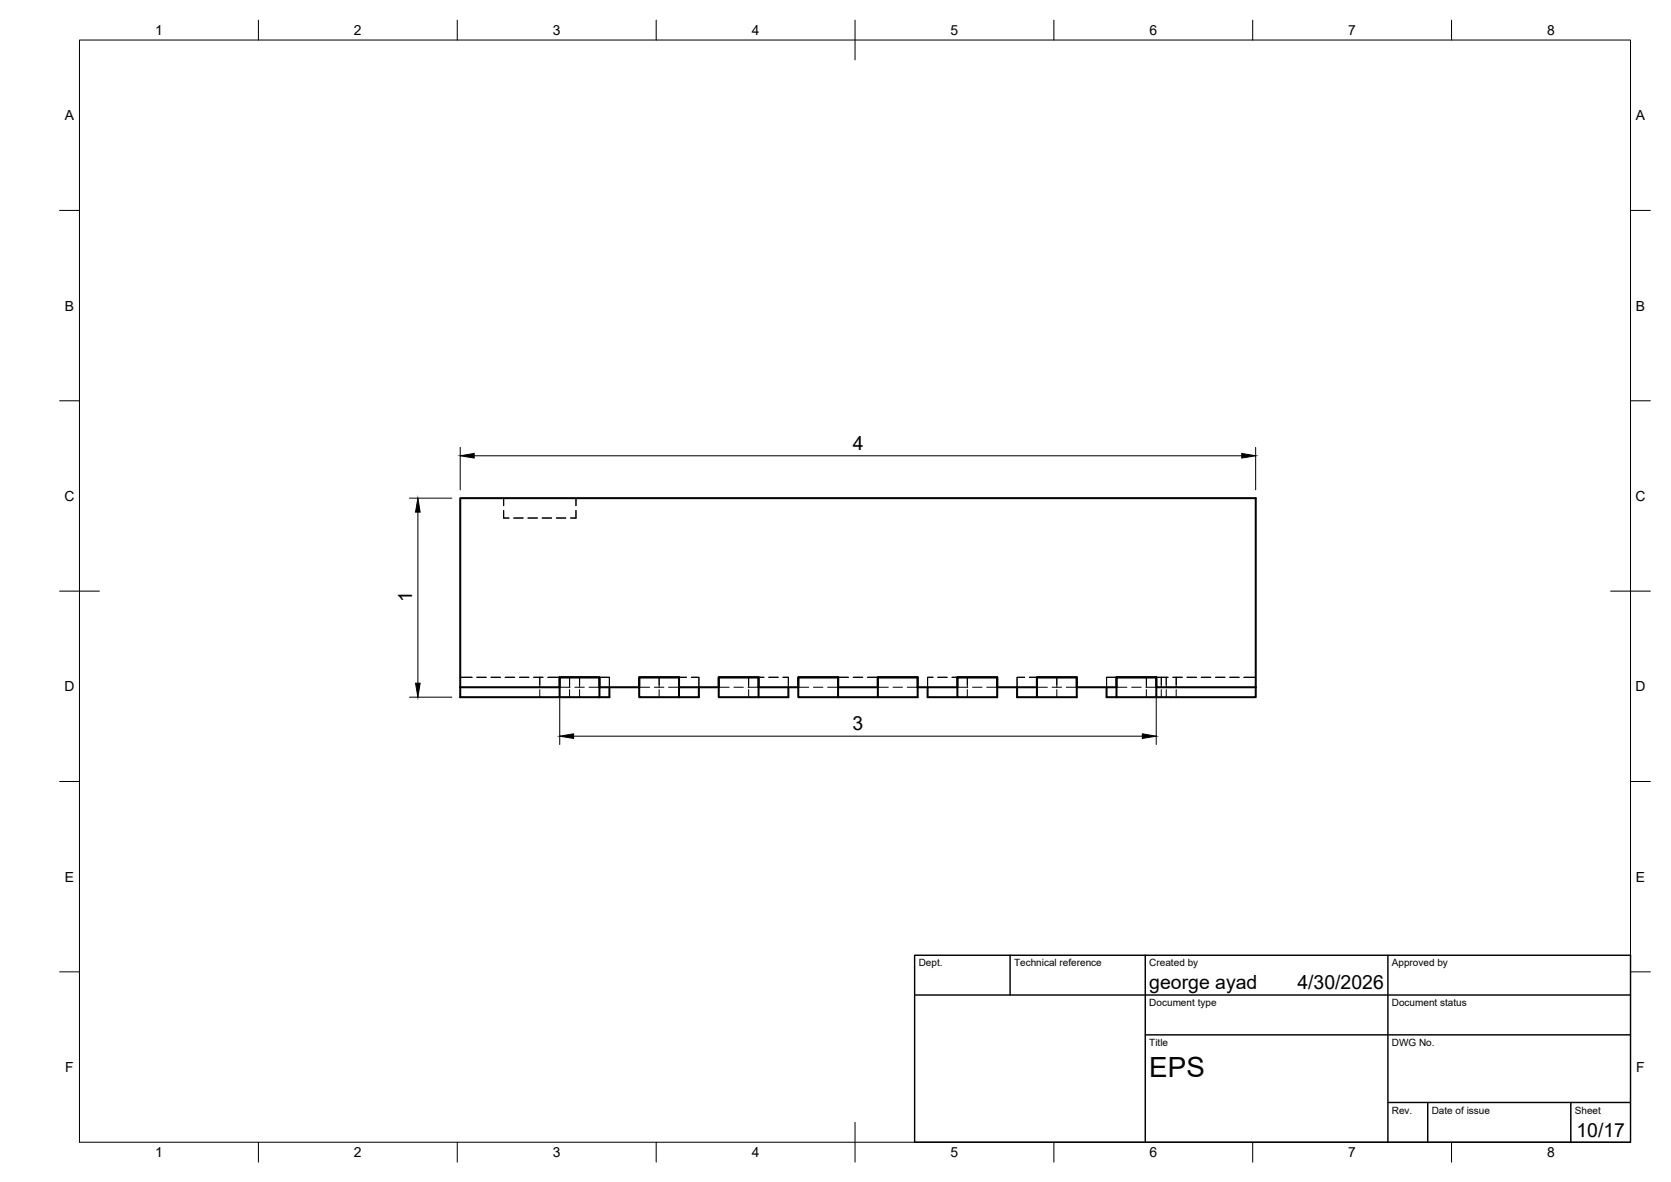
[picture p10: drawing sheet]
<svg xmlns="http://www.w3.org/2000/svg" width="420mm" height="297mm" viewBox="0 0 420 297" stroke-linecap="round" stroke-linejoin="round" font-family="sans-serif">
<!-- layer: Hidden -->
<g fill="none" stroke="#000" stroke-width=".25">
<path d="M126.6 128.3v1.9h1.4M126.6 125.2v1.9M129.2 130.2h2.4M132.7 130.2h2.4M136.3 130.2h2.4M139.9 130.2h2.4M144.8 128.3v1.9h-1.3M144.8 125.2v1.9M115.7 170.2h3M119.9 170.2h2.4M123.5 170.2h2.3M127 170.2h2.4"/>
<path d="M130.6 170.2h2.4M134.2 170.2h2.3M135.7 170.2v2.5M135.7 173.3v1.9M137.8 170.2h2.9M140.7 172.7h2.6M143.2 170.2v2.5M143.2 173.3v1.9M144.5 172.7h2.4M145.7 170.2v2.5M145.7 173.3v1.9M148.1 172.7h2.6"/>
<path d="M150.7 170.2h2.5v2.5v-2.5zM160.7 172.7h2.6M164.5 172.7h2.4M165.7 170.2v2.5M165.7 173.3v1.9M168.1 172.7h2.6M170.7 170.2h1.9M173.8 170.2h1.9v2.5v-2.5zM180.7 172.7h2.6M184.5 172.7h2.4M188.1 172.7h2.6M188.2 170.2v2.5"/>
<path d="M188.2 173.3v1.9M190.7 170.2h1.4M193.3 170.2h2.4M196.8 170.2h1.4v2.5v-2.5zM200.7 172.7h2.6M204.5 172.7h2.4M208.1 172.7h2.6M210.7 170.2h2.6M214.5 170.2h2.4M218.1 170.2h2.6M220.7 172.7h2.7M224.5 172.7h2.4"/>
<path d="M228.1 172.7h2.6M233.2 170.2v2.5v-2.5h1.4zM235.8 170.2h2.4M239.4 170.2h1.3M240.7 172.7h2.7M243.2 170.2v2.5M243.2 173.3v1.9M244.5 172.7h2.4M248.1 172.7h2.6M255.7 170.2v2.5v-2.5h1.9zM258.8 170.2h1.9M260.7 172.7h2.7"/>
<path d="M264.5 172.7h2.4M265.7 170.2v2.5M265.7 173.3v1.9M268.1 172.7h2.6M278.2 170.2v2.5v-2.5h2.5zM280.7 172.7h2.7M284.5 172.7h2.4M288.1 172.7h2.6M288.2 170.2v2.5M288.2 173.3v1.9M290.7 170.2h3M292 170.2v2.5"/>
<path d="M292 173.3v1.9M293.2 170.2v2.5M293.2 173.3v1.9M294.9 170.2h2.4M295.7 170.2v2.5M295.7 173.3v1.9M298.5 170.2h2.4M302 170.2h2.4M305.6 170.2h2.4M309.2 170.2h2.4M312.8 170.2h2.9"/>
</g>
<!-- layer: Visible -->
<g fill="none" stroke="#000" stroke-width=".51">
<path d="M115.7 172.7h25v-2.5h10v2.5h10v-2.5h10v2.5h10v-2.5h10v2.5h10v-2.5h10v2.5h10v-2.5h10v2.5h10v-2.5h10v2.5h10v-2.5h10v2.5h10v-2.5h10v2.5h25M115.7 172.7v-47.5h200v47.5M115.7 172.7v2.5h25M140.7 170.2h10v5h-10zM153.2 172.7v2.5h-2.5M160.7 170.2h10v5h-10zM175.7 172.7v2.5h-5M180.7 170.2h10v5h-10zM198.2 172.7v2.5h-7.5M200.7 170.2h10v5h-10zM210.7 175.2h10M220.7 170.2h10v5h-10z"/>
<path d="M233.2 172.7v2.5h7.5M240.7 170.2h10v5h-10zM255.7 172.7v2.5h5M260.7 170.2h10v5h-10zM278.2 172.7v2.5h2.5M280.7 175.2v-5h10v5M315.7 172.7v2.5h-35"/>
</g>
<!-- layer: BORDER -->
<g fill="none" stroke="#000" stroke-width=".25">
<path d="M20 10.1h390v276.9h-390zM65 5.1v5M115 5.1v5M165 5.1v5M215 5.1v10M265 5.1v5M315 5.1v5M365 5.1v5M15 52.9h5M410 52.9h5M15 100.7h5M410 100.7h5"/>
<path d="M15 148.6h10M405 148.6h10M15 196.4h5M410 196.4h5M15 244.2h5M410 244.2h5M65 287v5M115 287v5M165 287v5M215 282.1v9.9M265 287v5M315 287v5"/>
<path d="M365 287v5"/>
</g>
<!-- layer: TITLEBLOCK -->
<path d="M230 240.1h180v46.9h-180zM230 250h180M254 240.1v9.9M288 240.1v46.9M349 240.1v46.9M288 260.1h122M349 277.1h61M359 277.1v9.9M395 277.1v9.9" fill="none" stroke="#000" stroke-width=".36"/>
<!-- layer: FD_Dimensions -->
<path d="M115.7 112.4v10.7M119.2 114.5h193M315.7 112.4v10.7M103 125.2h10.6M105.1 128.7v43M103 175.2h10.6M140.7 174.8v12.3M290.7 174.8v12.3M144.2 185h143" fill="none" stroke="#000" stroke-width=".25"/>
<path d="M115.7 114.5l3.5-.6v1.2zM312.2 113.9l3.5 .6-3.5 .6zM105.1 125.2l.5 3.5h-1.1zM104.5 171.7h1.1l-.5 3.5zM140.7 185l3.5-.6v1.2zM287.2 184.4l3.5 .6-3.5 .6z" fill="#000" stroke="#000" stroke-width=".25"/>
<text font-size="7" x="289" y="270.6">EPS</text>
<g font-size="4.9">
<text x="214.5" y="113.1">4</text>
<text x="103.7" y="151.4" transform="rotate(-90 103.7 151.4)">1</text>
<text x="214.4" y="183.5">3</text>
<text x="289" y="248.5">george ayad</text>
<text x="326.2" y="248.5">4/30/2026</text>
<text x="396.4" y="285.7">10/17</text>
</g>
<g font-size="3.5">
<text x="39" y="8.8">1</text>
<text x="89" y="8.8">2</text>
<text x="139" y="8.8">3</text>
<text x="189" y="8.8">4</text>
<text x="239" y="8.8">5</text>
<text x="289" y="8.8">6</text>
<text x="339" y="8.8">7</text>
<text x="389" y="8.8">8</text>
<text x="16.3" y="30.2">A</text>
<text x="411.3" y="30.2">A</text>
<text x="16.3" y="78">B</text>
<text x="411.3" y="78">B</text>
<text x="16.2" y="125.9">C</text>
<text x="411.2" y="125.9">C</text>
<text x="16.2" y="173.7">D</text>
<text x="411.2" y="173.7">D</text>
<text x="16.3" y="221.6">E</text>
<text x="411.3" y="221.6">E</text>
<text x="16.4" y="269.4">F</text>
<text x="411.4" y="269.4">F</text>
<text x="39" y="290.8">1</text>
<text x="89" y="290.8">2</text>
<text x="139" y="290.8">3</text>
<text x="189" y="290.8">4</text>
<text x="239" y="290.8">5</text>
<text x="289" y="290.8">6</text>
<text x="339" y="290.8">7</text>
<text x="389" y="290.8">8</text>
</g>
<g font-size="2.5">
<text x="231" y="242.9">Dept.</text>
<text x="255" y="242.9">Technical reference</text>
<text x="289" y="242.9">Created by</text>
<text x="350" y="242.9">Approved by</text>
<text x="289" y="252.8">Document type</text>
<text x="350" y="252.8">Document status</text>
<text x="289" y="262.9">Title</text>
<text x="350" y="262.9">DWG No.</text>
<text x="350" y="279.9">Rev.</text>
<text x="360" y="279.9">Date of issue</text>
<text x="396" y="279.9">Sheet</text>
</g>
</svg>
